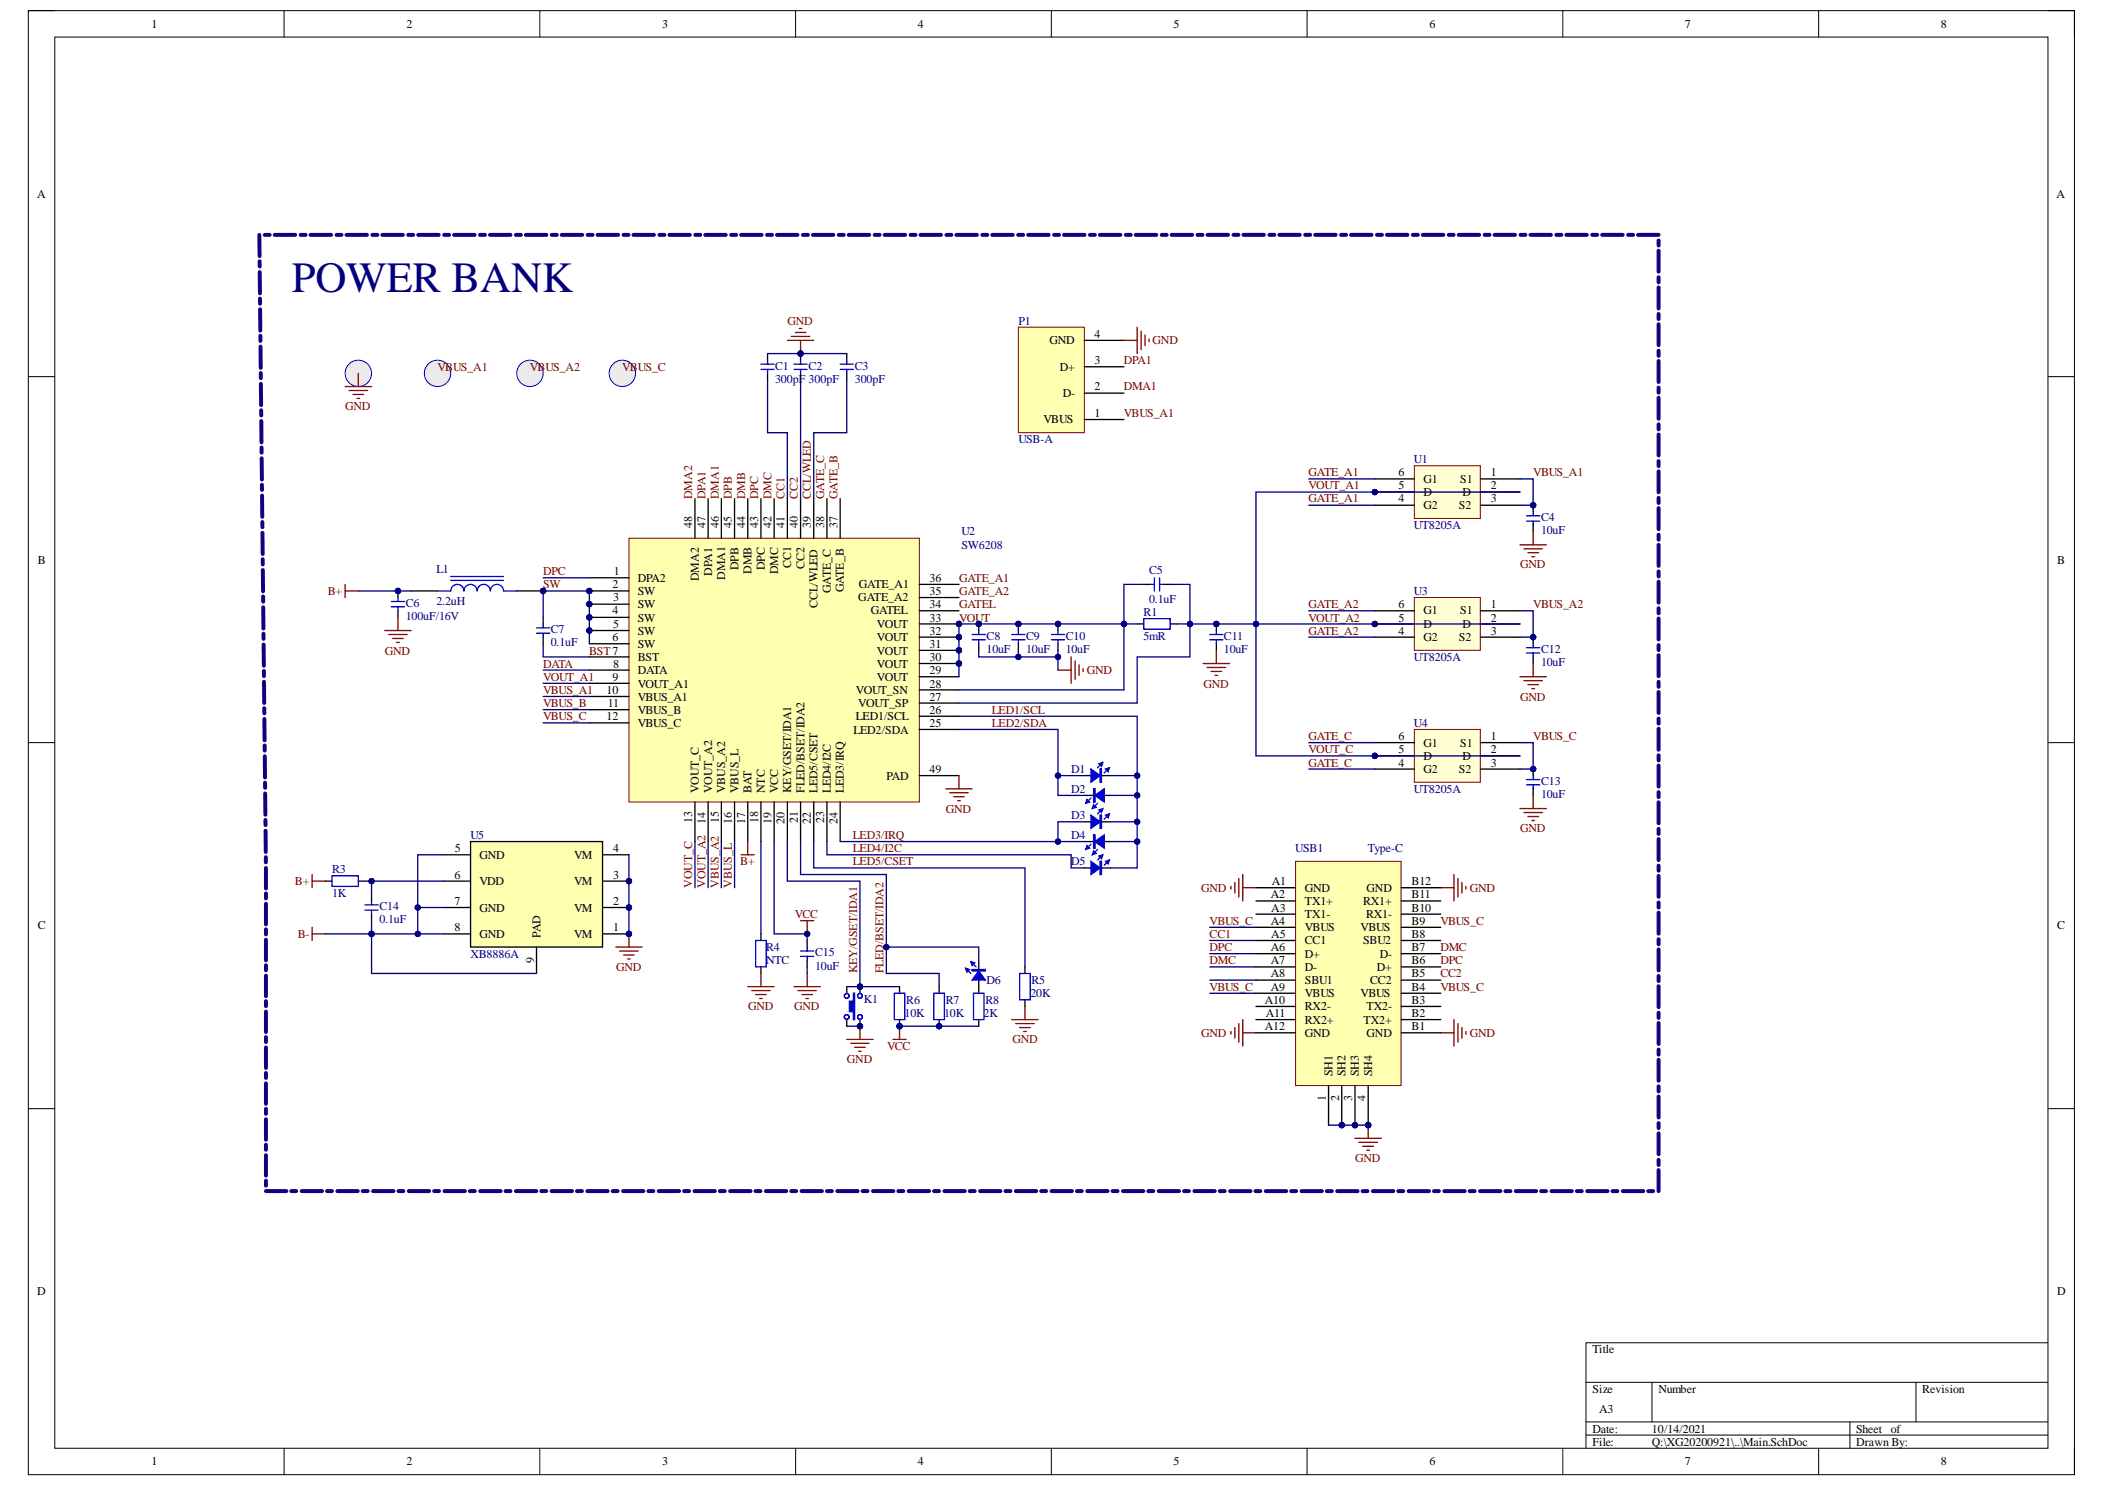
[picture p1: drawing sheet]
# Altium project PCB_Project4.2V_charge_module.PrjPcb
1 sheet, 41 parts. Net scope: global (net labels, ports and power ports of the same name join across sheets).
Board files: 4.2V_charge_module.PcbDoc, 4.2v_charge_module_2X2.PcbDoc

## Sheet Main.SchDoc
size A3; SheetNumber: 1; SheetTotal: 1

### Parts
C1  300pF  [0805C]
C2  300pF  [0805C]
C3  300pF  [0805C]
C4  10uF  [0603-CAP]
C5  0.1uF  [0805C]
C6  100uF/16V  [1206-CAP]
C7  0.1uF  [0805C]
C8  10uF  [0603-CAP]
C9  10uF  [0603-CAP]
C10  10uF  [0603-CAP]
C11  10uF  [0603-CAP]
C12  10uF  [0603-CAP]
C13  10uF  [0603-CAP]
C14  0.1uF  [0805C]
C15  10uF  [0603-CAP]
D1  color?  [LED0805R]  (value not drawn)
D2  color?  [LED0805R]  (value not drawn)
D3  color?  [LED0805R]  (value not drawn)
D4  color?  [LED0805R]  (value not drawn)
D5  color?  [LED0805R]  (value not drawn)
D6  color?  [LED0805R]  (value not drawn)
K1  TACT 4P  [ButtonTACT_3.5*3.55_90]  (value not drawn)
L1  2.2uH  [IND_1040]
P1  USB-A  [USB-Short]
R1  5mR  [1206-RES]
R3  1K  [0805R]
R4  NTC  [0805-L]
R5  20K  [0805R]
R6  10K  [0805R]
R7  10K  [0805R]
R8  2K  [0805R]
T1  测试点  [TEST_PT]  (value not drawn)
T2  测试点  [TEST_PT]  (value not drawn)
T3  测试点  [TEST_PT]  (value not drawn)
T4  测试点  [TEST_PT]  (value not drawn)
U1  UT8205A  [SOT23-6]
U2  SW6208  [QFN-48_6x6]
U3  UT8205A  [SOT23-6]
U4  UT8205A  [SOT23-6]
U5  XB8886A  [SO-8-PAD]
USB1  Type-C  [Type-C-TOP]

### Blocks framed on the sheet
POWER BANK: C1-C15 D1-D6 K1 L1 P1 R1 R3-R8 T1-T4 U1-U5 USB1

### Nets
B+: C6.2 L1.1 R3.2 U2.17(BAT)
B-: C14.2 U5.5(GND) U5.7(GND) U5.8(GND) U5.9(PAD)
GND: C1.1 C2.1 C3.1 C4.1 C6.1 C8.1 C9.1 C10.1 C11.1 C12.1 C13.1 C15.1 K1.1 K1.3 P1.4(GND) R4.1 R5.2 T1.0 U2.49(PAD) U5.1(VM) U5.2(VM) U5.3(VM) U5.4(VM) USB1.1(SH1) USB1.2(SH2) USB1.3(SH3) USB1.4(SH4) USB1.A1(GND) USB1.A12(GND) USB1.B1(GND) USB1.B12(GND)
VCC: C15.2 R6.2 R7.2 R8.2 U2.19(VCC)
BST: C7.2 U2.7(BST)
CC1: C1.2 U2.41(CC1) USB1.A5(CC1)
CC2: C2.2 U2.40(CC2) USB1.B5(CC2)
CCL/WLED: C3.2 U2.39(CCL/WLED)
DATA: U2.8(DATA)
DMA1: P1.2(D-) U2.46(DMA1)
DMA2: U2.48(DMA2)
DMB: U2.44(DMB)
DMC: U2.42(DMC) USB1.A7(D-) USB1.B7(D-)
DPA1: P1.3(D+) U2.47(DPA1)
DPB: U2.45(DPB)
DPC: U2.1(DPA2) U2.43(DPC) USB1.A6(D+) USB1.B6(D+)
FLED/BSET/IDA2: D6.2(K) R7.1 U2.21(FLED/BSET/IDA2)
GATE_A1: U1.4(G2) U1.6(G1) U2.36(GATE_A1)
GATE_A2: U2.35(GATE_A2) U3.4(G2) U3.6(G1)
GATE_B: U2.37(GATE_B)
GATE_C: U2.38(GATE_C) U4.4(G2) U4.6(G1)
GATEL: U2.34(GATEL)
KEY/GSET/IDA1: K1.2 K1.4 R6.1 U2.20(KEY/GSET/IDA1)
LED1/SCL: D1.2(K) D2.1(A) D3.2(K) D4.1(A) D5.2(K) U2.26(LED1/SCL)
LED2/SDA: D1.1(A) D2.2(K) U2.25(LED2/SDA)
LED3/IRQ: D3.1(A) D4.2(K) U2.24(LED3/IRQ)
LED4/I2C: D5.1(A) U2.23(LED4/I2C)
LED5/CSET: R5.1 U2.22(LED5/CSET)
SW: C7.1 L1.2 U2.2(SW) U2.3(SW) U2.4(SW) U2.5(SW) U2.6(SW)
VBUS_A1: C4.2 P1.1(VBUS) T2.0 U1.1(S1) U1.3(S2) U2.10(VBUS_A1)
VBUS_A2: C12.2 T3.0 U2.15(VBUS_A2) U3.1(S1) U3.3(S2)
VBUS_B: U2.11(VBUS_B)
VBUS_C: C13.2 T4.0 U2.12(VBUS_C) U4.1(S1) U4.3(S2) USB1.A4(VBUS) USB1.A9(VBUS) USB1.B4(VBUS) USB1.B9(VBUS)
VBUS_L: U2.16(VBUS_L)
VOUT: C5.1 C8.2 C9.2 C10.2 R1.1 U2.28(VOUT_SN) U2.29(VOUT) U2.30(VOUT) U2.31(VOUT) U2.32(VOUT) U2.33(VOUT)
VOUT_A1: C5.2 C11.2 R1.2 U1.2(D) U1.5(D) U2.9(VOUT_A1) U2.13(VOUT_C) U2.14(VOUT_A2) U2.27(VOUT_SP) U3.2(D) U3.5(D) U4.2(D) U4.5(D)  [also labelled VOUT_A2, VOUT_C]
NetC14_1: C14.1 R3.1 U5.6(VDD)
NetD6_1: D6.1(A) R8.1
NetR4_2: R4.2 U2.18(NTC)

Not connected (* = marked no-connect by the designer): USB1 A2(TX1+) A3(TX1-) A8(SBU1) A10(RX2-) A11(RX2+) B2(TX2+) B3(TX2-) B8(SBU2) B10(RX1-) B11(RX1+)
